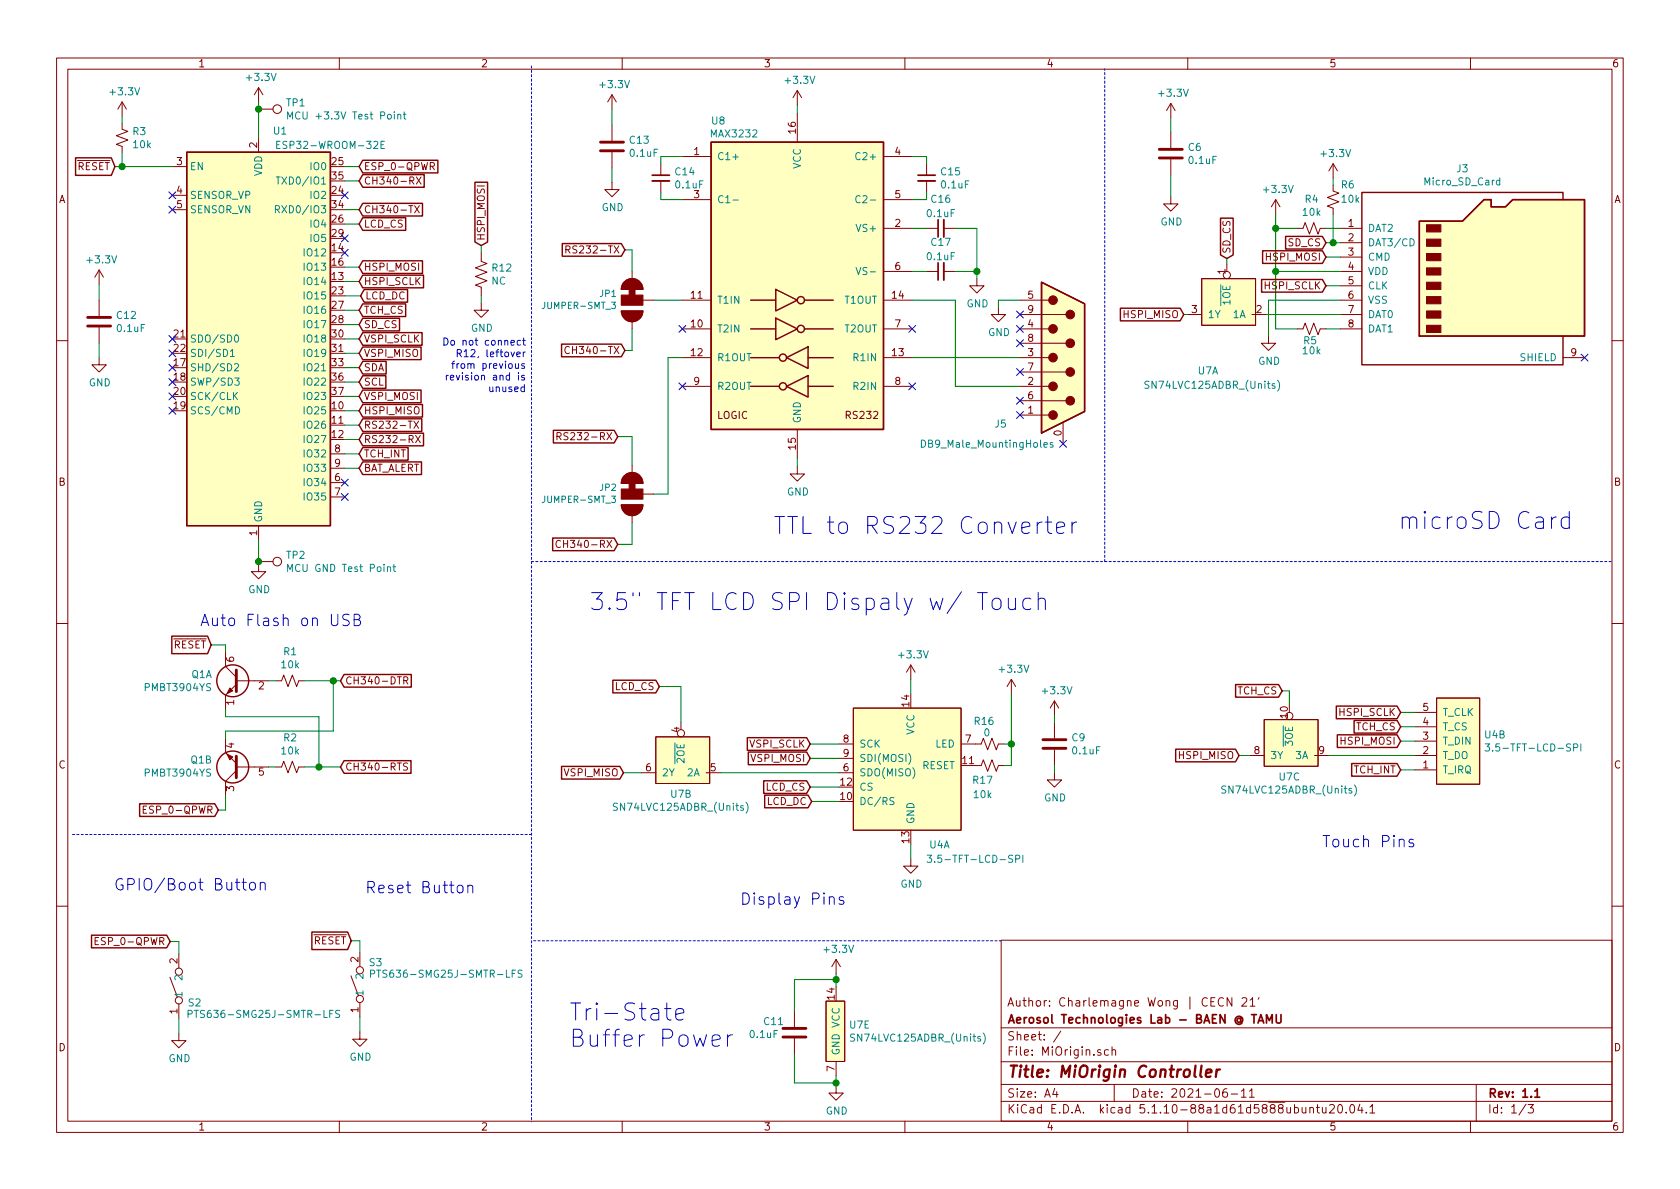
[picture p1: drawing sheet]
EESchema Schematic File Version 4
EELAYER 30 0
EELAYER END
$Descr A4 11693 8268
encoding utf-8
Sheet 1 3
Title "MiOrigin Controller"
Date "2021-06-11"
Rev "1.1"
Comp "Aerosol Technologies Lab - BAEN @ TAMU"
Comment1 "Author: Charlemagne Wong | CECN 21'"
Comment2 ""
Comment3 ""
Comment4 ""
$EndDescr
Wire Wire Line
	1570 4930 1570 4980
Text GLabel 1520 5630 0    50   Input ~ 0
ESP_0-QPWR
Wire Wire Line
	1520 5630 1570 5630
Wire Wire Line
	1570 4530 1570 4480
Wire Wire Line
	1570 4480 1470 4480
Connection ~ 2320 4730
Wire Wire Line
	2370 4730 2320 4730
Connection ~ 2220 5330
Wire Wire Line
	2370 5330 2220 5330
Text GLabel 2370 5330 2    50   Input ~ 0
CH340-RTS
Text GLabel 2370 4730 2    50   Input ~ 0
CH340-DTR
Wire Wire Line
	1570 5080 2320 5080
Wire Wire Line
	2220 4980 2220 5330
Wire Wire Line
	1570 4980 2220 4980
Wire Wire Line
	1870 4730 1920 4730
$Comp
L Device:R_Small_US R1
U 1 1
P 2020 4730
F 0 "R1" V 1815 4730 50  0000 C CNN
F 1 "10k" V 1906 4730 50  0000 C CNN
F 2 "Resistor_SMD:R_0603_1608Metric" H 2020 4730 50  0001 C CNN
F 3 "~" H 2020 4730 50  0001 C CNN
F 4 "https://www.digikey.com/en/products/detail/yageo/RC0603JR-0710KL/726700" H 2020 4730 50  0001 C CNN "DigiKey"
	1    2020 4730
	0    1    1    0   
$EndComp
Wire Wire Line
	2120 4730 2320 4730
Text GLabel 2500 1150 2    50   Input ~ 0
ESP_0-QPWR
Wire Wire Line
	2500 1150 2400 1150
Wire Wire Line
	1570 5130 1570 5080
Wire Wire Line
	1570 5530 1570 5630
Wire Wire Line
	1920 5330 1870 5330
Wire Wire Line
	2120 5330 2220 5330
$Comp
L Device:R_Small_US R2
U 1 1
P 2020 5330
F 0 "R2" V 1815 5330 50  0000 C CNN
F 1 "10k" V 1906 5330 50  0000 C CNN
F 2 "Resistor_SMD:R_0603_1608Metric" H 2020 5330 50  0001 C CNN
F 3 "~" H 2020 5330 50  0001 C CNN
F 4 "https://www.digikey.com/en/products/detail/yageo/RC0603JR-0710KL/726700" H 2020 5330 50  0001 C CNN "DigiKey"
	1    2020 5330
	0    1    1    0   
$EndComp
Wire Wire Line
	2320 5080 2320 4730
$Comp
L power:+3.3V #PWR0102
U 1 1
P 1800 700
F 0 "#PWR0102" H 1800 550 50  0001 C CNN
F 1 "+3.3V" H 1815 873 50  0000 C CNN
F 2 "" H 1800 700 50  0001 C CNN
F 3 "" H 1800 700 50  0001 C CNN
	1    1800 700 
	1    0    0    -1  
$EndComp
$Comp
L power:+3.3V #PWR0103
U 1 1
P 850 800
F 0 "#PWR0103" H 850 650 50  0001 C CNN
F 1 "+3.3V" H 865 973 50  0000 C CNN
F 2 "" H 850 800 50  0001 C CNN
F 3 "" H 850 800 50  0001 C CNN
	1    850  800 
	1    0    0    -1  
$EndComp
$Comp
L Device:R_Small_US R3
U 1 1
P 850 950
F 0 "R3" H 918 996 50  0000 L CNN
F 1 "10k" H 918 905 50  0000 L CNN
F 2 "Resistor_SMD:R_0603_1608Metric" H 850 950 50  0001 C CNN
F 3 "~" H 850 950 50  0001 C CNN
F 4 "https://www.digikey.com/en/products/detail/yageo/RC0603JR-0710KL/726700" H 850 950 50  0001 C CNN "DigiKey"
	1    850  950 
	1    0    0    -1  
$EndComp
Wire Wire Line
	850  1050 850  1150
Wire Wire Line
	850  1150 1200 1150
Wire Wire Line
	850  800  850  850 
Text GLabel 800  1150 0    50   Input ~ 0
~RESET
Wire Wire Line
	800  1150 850  1150
Connection ~ 850  1150
Text GLabel 2500 1450 2    50   Input ~ 0
CH340-TX
Wire Wire Line
	2500 1450 2400 1450
NoConn ~ 1200 1350
NoConn ~ 1200 1450
Text GLabel 2500 2550 2    50   Input ~ 0
SDA
Wire Wire Line
	2400 2550 2500 2550
Wire Wire Line
	9330 2080 8830 2080
Wire Wire Line
	8880 1880 9330 1880
Wire Wire Line
	8880 1480 8880 1580
$Comp
L power:+3.3V #PWR0128
U 1 1
P 8880 1480
F 0 "#PWR0128" H 8880 1330 50  0001 C CNN
F 1 "+3.3V" H 8895 1653 50  0000 C CNN
F 2 "" H 8880 1480 50  0001 C CNN
F 3 "" H 8880 1480 50  0001 C CNN
	1    8880 1480
	1    0    0    -1  
$EndComp
$Comp
L power:GND #PWR0129
U 1 1
P 8830 2330
F 0 "#PWR0129" H 8830 2080 50  0001 C CNN
F 1 "GND" H 8835 2157 50  0000 C CNN
F 2 "" H 8830 2330 50  0001 C CNN
F 3 "" H 8830 2330 50  0001 C CNN
	1    8830 2330
	1    0    0    -1  
$EndComp
Wire Wire Line
	9230 1680 9280 1680
Text GLabel 9230 1680 0    50   Input ~ 0
SD_CS
Wire Wire Line
	9230 1980 9330 1980
Wire Wire Line
	9230 1780 9330 1780
Text Notes 9730 3685 0    118  ~ 0
microSD Card
Wire Notes Line
	3700 450  3700 7800
$Comp
L Device:C C6
U 1 1
P 8150 1060
F 0 "C6" H 8265 1106 50  0000 L CNN
F 1 "0.1uF" H 8265 1015 50  0000 L CNN
F 2 "Capacitor_SMD:C_0603_1608Metric" H 8188 910 50  0001 C CNN
F 3 "" H 8150 1060 50  0001 C CNN
F 4 "https://www.digikey.com/en/products/detail/kemet/C0603C104J4RACTU/411096" H 8150 1060 50  0001 C CNN "DigiKey"
	1    8150 1060
	1    0    0    -1  
$EndComp
$Comp
L power:+3.3V #PWR0130
U 1 1
P 8150 810
F 0 "#PWR0130" H 8150 660 50  0001 C CNN
F 1 "+3.3V" H 8165 983 50  0000 C CNN
F 2 "" H 8150 810 50  0001 C CNN
F 3 "" H 8150 810 50  0001 C CNN
	1    8150 810 
	1    0    0    -1  
$EndComp
Wire Wire Line
	8150 810  8150 910 
$Comp
L power:GND #PWR0131
U 1 1
P 8150 1360
F 0 "#PWR0131" H 8150 1110 50  0001 C CNN
F 1 "GND" H 8155 1187 50  0000 C CNN
F 2 "" H 8150 1360 50  0001 C CNN
F 3 "" H 8150 1360 50  0001 C CNN
	1    8150 1360
	1    0    0    -1  
$EndComp
Wire Wire Line
	8150 1360 8150 1210
Text GLabel 2500 2750 2    50   Input ~ 0
VSPI_MOSI
Text GLabel 2500 2450 2    50   Input ~ 0
VSPI_MISO
Wire Wire Line
	2500 2450 2400 2450
Wire Wire Line
	2500 2750 2400 2750
Text GLabel 2500 2250 2    50   Input ~ 0
SD_CS
Text GLabel 2500 1250 2    50   Input ~ 0
CH340-RX
Wire Wire Line
	2500 1250 2400 1250
NoConn ~ 2400 1350
Wire Wire Line
	2500 2350 2400 2350
Wire Wire Line
	2500 2650 2400 2650
$Comp
L Device:R_Small_US R5
U 1 1
P 9130 2280
F 0 "R5" V 9210 2270 50  0000 C CNN
F 1 "10k" V 9280 2280 50  0000 C CNN
F 2 "Resistor_SMD:R_0603_1608Metric" H 9130 2280 50  0001 C CNN
F 3 "~" H 9130 2280 50  0001 C CNN
F 4 "https://www.digikey.com/en/products/detail/yageo/RC0603JR-0710KL/726700" H 9130 2280 50  0001 C CNN "DigiKey"
	1    9130 2280
	0    1    1    0   
$EndComp
$Comp
L Device:R_Small_US R4
U 1 1
P 9130 1580
F 0 "R4" V 8925 1580 50  0000 C CNN
F 1 "10k" V 9016 1580 50  0000 C CNN
F 2 "Resistor_SMD:R_0603_1608Metric" H 9130 1580 50  0001 C CNN
F 3 "~" H 9130 1580 50  0001 C CNN
F 4 "https://www.digikey.com/en/products/detail/yageo/RC0603JR-0710KL/726700" H 9130 1580 50  0001 C CNN "DigiKey"
	1    9130 1580
	0    1    1    0   
$EndComp
Wire Wire Line
	9230 2280 9330 2280
Wire Wire Line
	9330 1580 9230 1580
Wire Wire Line
	9030 1580 8880 1580
Connection ~ 8880 1580
Wire Wire Line
	8880 1580 8880 1880
Wire Wire Line
	8830 2080 8830 2330
Wire Wire Line
	9030 2280 8880 2280
Wire Wire Line
	8880 2280 8880 1880
Connection ~ 8880 1880
$Comp
L Device:R_Small_US R6
U 1 1
P 9280 1380
F 0 "R6" H 9230 1280 50  0000 R CNN
F 1 "10k" H 9230 1380 50  0000 R CNN
F 2 "Resistor_SMD:R_0603_1608Metric" H 9280 1380 50  0001 C CNN
F 3 "~" H 9280 1380 50  0001 C CNN
F 4 "https://www.digikey.com/en/products/detail/yageo/RC0603JR-0710KL/726700" H 9280 1380 50  0001 C CNN "DigiKey"
	1    9280 1380
	-1   0    0    1   
$EndComp
Wire Wire Line
	9280 1480 9280 1680
Connection ~ 9280 1680
Wire Wire Line
	9280 1680 9330 1680
$Comp
L power:+3.3V #PWR0104
U 1 1
P 9280 1230
F 0 "#PWR0104" H 9280 1080 50  0001 C CNN
F 1 "+3.3V" H 9295 1403 50  0000 C CNN
F 2 "" H 9280 1230 50  0001 C CNN
F 3 "" H 9280 1230 50  0001 C CNN
	1    9280 1230
	1    0    0    -1  
$EndComp
Wire Wire Line
	9280 1230 9280 1280
$Comp
L Connector:Micro_SD_Card J3
U 1 1
P 10230 1880
F 0 "J3" H 10180 2597 50  0000 C CNN
F 1 "Micro_SD_Card" H 10180 2506 50  0000 C CNN
F 2 "DM3CS-SF:HRS_DM3CS-SF" H 11380 2180 50  0001 C CNN
F 3 "http://katalog.we-online.de/em/datasheet/693072010801.pdf" H 10230 1880 50  0001 C CNN
F 4 "https://www.digikey.com/en/products/detail/hirose-electric-co-ltd/DM3CS-SF/2602739?s=N4IgjCBcoLQBxVAYygMwIYBsDOBTANCAPZQDaIATAGwgC6AvvYRWSACICyAzAMIDKMPgDE69IA" H 10230 1880 50  0001 C CNN "DigiKey"
	1    10230 1880
	1    0    0    -1  
$EndComp
NoConn ~ 1200 2850
NoConn ~ 1200 2750
NoConn ~ 1200 2650
NoConn ~ 1200 2550
NoConn ~ 1200 2450
NoConn ~ 1200 2350
$Comp
L RF_Module:ESP32-WROOM-32U U1
U 1 1
P 1800 2350
F 0 "U1" H 1950 3800 50  0000 C CNN
F 1 "ESP32-WROOM-32E" H 2300 3700 50  0000 C CNN
F 2 "RF_Module:ESP32-WROOM-32" H 1800 850 50  0001 C CNN
F 3 "https://www.espressif.com/sites/default/files/documentation/esp32-wroom-32d_esp32-wroom-32u_datasheet_en.pdf" H 1500 2400 50  0001 C CNN
F 4 "https://www.digikey.com/en/products/detail/espressif-systems/ESP32-WROOM-32E-16MB/11613144" H 1800 2350 50  0001 C CNN "DigiKey"
F 5 "ESP32-WROOM-32E (4MB HIGH TEMP)" H 1800 2350 50  0001 C CNN "MPN"
F 6 "https://www.digikey.com/en/products/detail/espressif-systems/ESP32-WROOM-32E-4MB-HIGH-TEMP/12696413" H 1800 2350 50  0001 C CNN "DigiKey(Alt)"
	1    1800 2350
	1    0    0    -1  
$EndComp
Text GLabel 1470 4480 0    50   Input ~ 0
~RESET
$Sheet
S 12850 4250 1200 700 
U 60D5DC34
F0 "USB" 50
F1 "USB.sch" 50
$EndSheet
$Sheet
S 12850 5250 1150 600 
U 60D841D7
F0 "Power Regulators" 50
F1 "Power Regulators.sch" 50
$EndSheet
Text GLabel 2500 2650 2    50   Input ~ 0
SCL
Text GLabel 2500 1850 2    50   Input ~ 0
HSPI_MOSI
Text GLabel 2500 2850 2    50   Input ~ 0
HSPI_MISO
Text GLabel 3350 1700 1    50   Input ~ 0
HSPI_MOSI
$Comp
L power:GND #PWR0135
U 1 1
P 3350 2100
F 0 "#PWR0135" H 3350 1850 50  0001 C CNN
F 1 "GND" H 3355 1927 50  0000 C CNN
F 2 "" H 3350 2100 50  0001 C CNN
F 3 "" H 3350 2100 50  0001 C CNN
	1    3350 2100
	1    0    0    -1  
$EndComp
$Comp
L Device:R_US R12
U 1 1
P 3350 1900
F 0 "R12" H 3418 1946 50  0000 L CNN
F 1 "NC" H 3418 1855 50  0000 L CNN
F 2 "Resistor_SMD:R_0603_1608Metric" V 3390 1890 50  0001 C CNN
F 3 "~" H 3350 1900 50  0001 C CNN
F 4 "This was 10k, I don't think this is needed anymore" H 3350 1900 50  0001 C CNN "Notes"
F 5 "~" H 3350 1900 50  0001 C CNN "DigiKey"
	1    3350 1900
	1    0    0    -1  
$EndComp
Wire Wire Line
	3350 1750 3350 1700
Wire Wire Line
	3350 2050 3350 2100
Text Notes 3650 2650 2    50   ~ 0
Pull down \nto allow ESP32\nto boot\nsuccessfully
Wire Wire Line
	2500 1850 2400 1850
Text GLabel 2500 1950 2    50   Input ~ 0
HSPI_SCLK
Wire Wire Line
	2500 1950 2400 1950
Text GLabel 2500 1550 2    50   Input ~ 0
LCD_CS
Wire Wire Line
	2500 2250 2400 2250
Wire Wire Line
	2500 1550 2400 1550
NoConn ~ 2400 1650
Wire Wire Line
	2500 2850 2400 2850
NoConn ~ 2400 1750
Wire Notes Line
	3700 5800 500  5800
Text GLabel 8540 1790 1    50   Input ~ 0
SD_CS
Text GLabel 8240 2180 0    50   Input ~ 0
HSPI_MISO
Wire Wire Line
	8240 2180 8265 2180
Wire Wire Line
	8815 2180 9330 2180
Wire Wire Line
	8540 1790 8540 1830
$Comp
L MiOrigin:PTS636-SMG25J-SMTR-LFS S2
U 1 1
P 1245 6855
F 0 "S2" V 1125 6795 50  0000 R CNN
F 1 "PTS636-SMG25J-SMTR-LFS" V 1045 6805 50  0000 R CNN
F 2 "PTS636SK50SMTRLFS:PTS636SK50SMTRLFS" H 1245 6855 50  0001 C CNN
F 3 "https://www.ckswitches.com/media/2779/pts636.pdf" H 1245 6855 50  0001 C CNN
F 4 "https://www.digikey.com/en/products/detail/c-k/PTS636-SMG25J-SMTR-LFS/10071740" H 1245 6855 50  0001 C CNN "DigiKey"
	1    1245 6855
	0    -1   -1   0   
$EndComp
$Comp
L MiOrigin:PTS636-SMG25J-SMTR-LFS S3
U 1 1
P 2505 6845
F 0 "S3" V 2655 6785 50  0000 R CNN
F 1 "PTS636-SMG25J-SMTR-LFS" V 2575 6785 50  0000 R CNN
F 2 "PTS636SK50SMTRLFS:PTS636SK50SMTRLFS" H 2505 6845 50  0001 C CNN
F 3 "https://www.ckswitches.com/media/2779/pts636.pdf" H 2505 6845 50  0001 C CNN
F 4 "https://www.digikey.com/en/products/detail/c-k/PTS636-SMG25J-SMTR-LFS/10071740" H 2505 6845 50  0001 C CNN "DigiKey"
	1    2505 6845
	0    -1   -1   0   
$EndComp
$Comp
L power:GND #PWR0146
U 1 1
P 1245 7185
F 0 "#PWR0146" H 1245 6935 50  0001 C CNN
F 1 "GND" H 1250 7012 50  0000 C CNN
F 2 "" H 1245 7185 50  0001 C CNN
F 3 "" H 1245 7185 50  0001 C CNN
	1    1245 7185
	1    0    0    -1  
$EndComp
Wire Wire Line
	1245 7080 1245 7185
$Comp
L power:GND #PWR0147
U 1 1
P 2505 7175
F 0 "#PWR0147" H 2505 6925 50  0001 C CNN
F 1 "GND" H 2510 7002 50  0000 C CNN
F 2 "" H 2505 7175 50  0001 C CNN
F 3 "" H 2505 7175 50  0001 C CNN
	1    2505 7175
	1    0    0    -1  
$EndComp
Wire Wire Line
	2505 7175 2505 7070
Text GLabel 2445 6540 0    50   Input ~ 0
~RESET
Wire Wire Line
	2445 6540 2505 6540
Wire Wire Line
	2505 6540 2505 6620
Text GLabel 1185 6545 0    50   Input ~ 0
ESP_0-QPWR
Wire Wire Line
	1185 6545 1245 6545
Wire Wire Line
	1245 6545 1245 6630
Text Notes 790  6200 0    79   ~ 0
GPIO/Boot Button
Text Notes 2540 6220 0    79   ~ 0
Reset Button
$Comp
L Device:C C11
U 1 1
P 5530 7180
F 0 "C11" H 5310 7260 50  0000 L CNN
F 1 "0.1uF" H 5210 7170 50  0000 L CNN
F 2 "Capacitor_SMD:C_0603_1608Metric" H 5568 7030 50  0001 C CNN
F 3 "" H 5530 7180 50  0001 C CNN
F 4 "https://www.digikey.com/en/products/detail/kemet/C0603C104J4RACTU/411096" H 5530 7180 50  0001 C CNN "DigiKey"
	1    5530 7180
	1    0    0    -1  
$EndComp
Wire Wire Line
	5530 7330 5530 7530
Wire Wire Line
	5530 7530 5820 7530
Wire Wire Line
	5820 7530 5820 7480
Wire Wire Line
	5530 6810 5820 6810
Wire Wire Line
	5820 6810 5820 6860
Wire Wire Line
	5530 6810 5530 7030
$Comp
L power:+3.3V #PWR0148
U 1 1
P 5820 6770
F 0 "#PWR0148" H 5820 6620 50  0001 C CNN
F 1 "+3.3V" H 5835 6943 50  0000 C CNN
F 2 "" H 5820 6770 50  0001 C CNN
F 3 "" H 5820 6770 50  0001 C CNN
	1    5820 6770
	1    0    0    -1  
$EndComp
Wire Wire Line
	5820 6770 5820 6810
Connection ~ 5820 6810
$Comp
L power:GND #PWR0149
U 1 1
P 5820 7550
F 0 "#PWR0149" H 5820 7300 50  0001 C CNN
F 1 "GND" H 5825 7377 50  0000 C CNN
F 2 "" H 5820 7550 50  0001 C CNN
F 3 "" H 5820 7550 50  0001 C CNN
	1    5820 7550
	1    0    0    -1  
$EndComp
Wire Wire Line
	5820 7550 5820 7530
Connection ~ 5820 7530
$Comp
L 2021-06-22_18-51-54:SN74LVC125ADBR_(Units) U7
U 1 1
P 8540 2180
F 0 "U7" H 8670 1790 50  0000 C CNN
F 1 "SN74LVC125ADBR_(Units)" H 8640 1690 50  0000 C CNN
F 2 "Package_SO:TSSOP-14_4.4x5mm_P0.65mm" H 8540 2180 50  0001 C CNN
F 3 "https://www.ti.com/lit/ds/scas290q/scas290q.pdf" H 8540 2180 50  0001 C CNN
F 4 "https://www.digikey.com/en/products/detail/texas-instruments/SN74LVC125ADBR/377410" H 8540 2180 50  0001 C CNN "DigiKey"
	1    8540 2180
	-1   0    0    -1  
$EndComp
$Comp
L 2021-06-22_18-51-54:SN74LVC125ADBR_(Units) U7
U 5 1
P 5820 7170
F 0 "U7" H 5908 7216 50  0000 L CNN
F 1 "SN74LVC125ADBR_(Units)" H 5908 7125 50  0000 L CNN
F 2 "Package_SO:TSSOP-14_4.4x5mm_P0.65mm" H 5820 7170 50  0001 C CNN
F 3 "https://www.ti.com/lit/ds/scas290q/scas290q.pdf" H 5820 7170 50  0001 C CNN
F 4 "https://www.digikey.com/en/products/detail/texas-instruments/SN74LVC125ADBR/377410" H 5820 7170 50  0001 C CNN "DigiKey"
	5    5820 7170
	1    0    0    -1  
$EndComp
$Comp
L Connector:DB9_Male_MountingHoles J?
U 1 1
P 7400 2480
AR Path="/60D5DC34/60D49BDD" Ref="J?"  Part="1" 
AR Path="/60D49BDD" Ref="J5"  Part="1" 
F 0 "J5" H 6920 2020 50  0000 L CNN
F 1 "DB9_Male_MountingHoles" H 6400 1880 50  0000 L CNN
F 2 "MiOrigin:DB9_MALE" H 7400 2480 50  0001 C CNN
F 3 "https://www.amphenol-icc.com/media/wysiwyg/files/drawing/10130914.pdf" H 7400 2480 50  0001 C CNN
F 4 "LD09P33E4GX00LF" H 7400 2480 50  0001 C CNN "MPN"
F 5 "https://www.digikey.com/en/products/detail/amphenol-icc-fci/LD09P33E4GX00LF/4997289" H 7400 2480 50  0001 C CNN "DigiKey"
	1    7400 2480
	1    0    0    -1  
$EndComp
$Comp
L Interface_UART:MAX3232 U?
U 1 1
P 5550 1980
AR Path="/60D5DC34/60D49BE3" Ref="U?"  Part="1" 
AR Path="/60D49BE3" Ref="U8"  Part="1" 
F 0 "U8" H 5000 3130 50  0000 C CNN
F 1 "MAX3232" H 5110 3040 50  0000 C CNN
F 2 "MAX3232:SOIC127P1030X265-16N" H 5600 930 50  0001 L CNN
F 3 "https://www.ti.com/lit/ds/symlink/max3232e.pdf?HQS=dis-dk-null-digikeymode-dsf-pf-null-wwe&ts=1624419706022&ref_url=https%253A%252F%252Fwww.ti.com%252Fgeneral%252Fdocs%252Fsuppproductinfo.tsp%253FdistId%253D10%2526gotoUrl%253Dhttps%253A%252F%252Fwww.ti.com%252Flit%252Fgpn%252Fmax3232e" H 5550 2080 50  0001 C CNN
F 4 "https://www.digikey.com/en/products/detail/texas-instruments/MAX3232EIDWR/1120595?utm_source=snapeda&utm_medium=aggregator&utm_campaign=buynow" H 5550 1980 50  0001 C CNN "DigiKey"
F 5 "MAX3232EIDWR" H 5550 1980 50  0001 C CNN "MPN"
	1    5550 1980
	1    0    0    -1  
$EndComp
$Comp
L Device:C C12
U 1 1
P 690 2230
F 0 "C12" H 805 2276 50  0000 L CNN
F 1 "0.1uF" H 805 2185 50  0000 L CNN
F 2 "Capacitor_SMD:C_0603_1608Metric" H 728 2080 50  0001 C CNN
F 3 "" H 690 2230 50  0001 C CNN
F 4 "https://www.digikey.com/en/products/detail/kemet/C0603C104J4RACTU/411096" H 690 2230 50  0001 C CNN "DigiKey"
	1    690  2230
	1    0    0    -1  
$EndComp
$Comp
L power:GND #PWR0101
U 1 1
P 1800 3920
F 0 "#PWR0101" H 1800 3670 50  0001 C CNN
F 1 "GND" H 1805 3747 50  0000 C CNN
F 2 "" H 1800 3920 50  0001 C CNN
F 3 "" H 1800 3920 50  0001 C CNN
	1    1800 3920
	1    0    0    -1  
$EndComp
Wire Wire Line
	1800 3750 1800 3900
$Comp
L power:GND #PWR0150
U 1 1
P 690 2480
F 0 "#PWR0150" H 690 2230 50  0001 C CNN
F 1 "GND" H 695 2307 50  0000 C CNN
F 2 "" H 690 2480 50  0001 C CNN
F 3 "" H 690 2480 50  0001 C CNN
	1    690  2480
	1    0    0    -1  
$EndComp
Wire Wire Line
	690  2480 690  2380
$Comp
L power:+3.3V #PWR0151
U 1 1
P 5550 720
F 0 "#PWR0151" H 5550 570 50  0001 C CNN
F 1 "+3.3V" H 5565 893 50  0000 C CNN
F 2 "" H 5550 720 50  0001 C CNN
F 3 "" H 5550 720 50  0001 C CNN
	1    5550 720 
	1    0    0    -1  
$EndComp
Wire Wire Line
	5550 720  5550 780 
$Comp
L power:+3.3V #PWR0152
U 1 1
P 690 1970
F 0 "#PWR0152" H 690 1820 50  0001 C CNN
F 1 "+3.3V" H 705 2143 50  0000 C CNN
F 2 "" H 690 1970 50  0001 C CNN
F 3 "" H 690 1970 50  0001 C CNN
	1    690  1970
	1    0    0    -1  
$EndComp
Wire Wire Line
	690  2080 690  1970
$Comp
L power:GND #PWR0153
U 1 1
P 5550 3240
F 0 "#PWR0153" H 5550 2990 50  0001 C CNN
F 1 "GND" H 5555 3067 50  0000 C CNN
F 2 "" H 5550 3240 50  0001 C CNN
F 3 "" H 5550 3240 50  0001 C CNN
	1    5550 3240
	1    0    0    -1  
$EndComp
Wire Wire Line
	5550 3240 5550 3180
$Comp
L Device:C C13
U 1 1
P 4260 1010
F 0 "C13" H 4375 1056 50  0000 L CNN
F 1 "0.1uF" H 4375 965 50  0000 L CNN
F 2 "Capacitor_SMD:C_0603_1608Metric" H 4298 860 50  0001 C CNN
F 3 "" H 4260 1010 50  0001 C CNN
F 4 "https://www.digikey.com/en/products/detail/kemet/C0603C104J4RACTU/411096" H 4260 1010 50  0001 C CNN "DigiKey"
	1    4260 1010
	1    0    0    -1  
$EndComp
$Comp
L power:GND #PWR0154
U 1 1
P 4260 1260
F 0 "#PWR0154" H 4260 1010 50  0001 C CNN
F 1 "GND" H 4265 1087 50  0000 C CNN
F 2 "" H 4260 1260 50  0001 C CNN
F 3 "" H 4260 1260 50  0001 C CNN
	1    4260 1260
	1    0    0    -1  
$EndComp
Wire Wire Line
	4260 1260 4260 1160
$Comp
L power:+3.3V #PWR0155
U 1 1
P 4260 750
F 0 "#PWR0155" H 4260 600 50  0001 C CNN
F 1 "+3.3V" H 4275 923 50  0000 C CNN
F 2 "" H 4260 750 50  0001 C CNN
F 3 "" H 4260 750 50  0001 C CNN
	1    4260 750 
	1    0    0    -1  
$EndComp
Wire Wire Line
	4260 860  4260 750 
$Comp
L Device:C_Small C14
U 1 1
P 4600 1230
F 0 "C14" H 4692 1276 50  0000 L CNN
F 1 "0.1uF" H 4692 1185 50  0000 L CNN
F 2 "Capacitor_SMD:C_0603_1608Metric" H 4600 1230 50  0001 C CNN
F 3 "" H 4600 1230 50  0001 C CNN
F 4 "https://www.digikey.com/en/products/detail/kemet/C0603C104J4RACTU/411096" H 4600 1230 50  0001 C CNN "DigiKey"
	1    4600 1230
	1    0    0    -1  
$EndComp
Wire Wire Line
	4750 1080 4600 1080
Wire Wire Line
	4600 1080 4600 1130
Wire Wire Line
	4600 1330 4600 1380
Wire Wire Line
	4600 1380 4750 1380
$Comp
L Device:C_Small C15
U 1 1
P 6450 1230
F 0 "C15" H 6542 1276 50  0000 L CNN
F 1 "0.1uF" H 6542 1185 50  0000 L CNN
F 2 "Capacitor_SMD:C_0603_1608Metric" H 6450 1230 50  0001 C CNN
F 3 "" H 6450 1230 50  0001 C CNN
F 4 "https://www.digikey.com/en/products/detail/kemet/C0603C104J4RACTU/411096" H 6450 1230 50  0001 C CNN "DigiKey"
	1    6450 1230
	1    0    0    -1  
$EndComp
Wire Wire Line
	6450 1130 6450 1080
Wire Wire Line
	6450 1080 6350 1080
Wire Wire Line
	6350 1380 6450 1380
Wire Wire Line
	6450 1380 6450 1330
$Comp
L Device:C_Small C16
U 1 1
P 6550 1580
F 0 "C16" V 6750 1580 50  0000 C CNN
F 1 "0.1uF" V 6650 1580 50  0000 C CNN
F 2 "Capacitor_SMD:C_0603_1608Metric" H 6550 1580 50  0001 C CNN
F 3 "" H 6550 1580 50  0001 C CNN
F 4 "https://www.digikey.com/en/products/detail/kemet/C0603C104J4RACTU/411096" H 6550 1580 50  0001 C CNN "DigiKey"
	1    6550 1580
	0    -1   -1   0   
$EndComp
Wire Wire Line
	6450 1580 6350 1580
Wire Wire Line
	6450 1880 6350 1880
Wire Wire Line
	6800 1880 6650 1880
Wire Wire Line
	6650 1580 6800 1580
Wire Wire Line
	6800 1580 6800 1880
Connection ~ 6800 1880
$Comp
L Device:C_Small C17
U 1 1
P 6550 1880
F 0 "C17" V 6750 1880 50  0000 C CNN
F 1 "0.1uF" V 6650 1880 50  0000 C CNN
F 2 "Capacitor_SMD:C_0603_1608Metric" H 6550 1880 50  0001 C CNN
F 3 "" H 6550 1880 50  0001 C CNN
F 4 "https://www.digikey.com/en/products/detail/kemet/C0603C104J4RACTU/411096" H 6550 1880 50  0001 C CNN "DigiKey"
	1    6550 1880
	0    -1   -1   0   
$EndComp
NoConn ~ 7400 3080
Wire Wire Line
	6350 2080 6650 2080
Wire Wire Line
	6350 2480 7100 2480
Wire Wire Line
	6650 2080 6650 2680
Wire Wire Line
	6650 2680 7100 2680
Wire Wire Line
	4750 2080 4550 2080
Wire Wire Line
	4650 3430 4550 3430
Text GLabel 2500 2950 2    50   Input ~ 0
RS232-TX
Text GLabel 2500 3050 2    50   Input ~ 0
RS232-RX
Wire Wire Line
	2500 3050 2400 3050
Wire Wire Line
	2400 2950 2500 2950
Text GLabel 4350 1730 0    50   Input ~ 0
RS232-TX
Wire Wire Line
	4300 3030 4400 3030
Wire Wire Line
	4400 3030 4400 3230
Wire Wire Line
	4750 2480 4650 2480
Wire Wire Line
	4650 2480 4650 3430
Text GLabel 4300 3030 0    50   Input ~ 0
RS232-RX
Wire Wire Line
	4350 1730 4400 1730
Wire Wire Line
	4400 1730 4400 1880
Text GLabel 4350 2430 0    50   Input ~ 0
CH340-TX
Wire Wire Line
	4300 3780 4400 3780
Wire Wire Line
	4400 3780 4400 3630
Text GLabel 4300 3780 0    50   Input ~ 0
CH340-RX
Wire Wire Line
	4350 2430 4400 2430
Wire Wire Line
	4400 2430 4400 2280
NoConn ~ 4750 2280
NoConn ~ 4750 2680
NoConn ~ 6350 2680
NoConn ~ 6350 2280
NoConn ~ -18350 4100
$Comp
L 2021-06-22_18-51-54:SN74LVC125ADBR_(Units) U7
U 2 1
P 4740 5370
F 0 "U7" H 4740 5223 50  0000 C CNN
F 1 "SN74LVC125ADBR_(Units)" H 4740 5132 50  0000 C CNN
F 2 "Package_SO:TSSOP-14_4.4x5mm_P0.65mm" H 4740 5370 50  0001 C CNN
F 3 "https://www.ti.com/lit/ds/scas290q/scas290q.pdf" H 4740 5370 50  0001 C CNN
F 4 "https://www.digikey.com/en/products/detail/texas-instruments/SN74LVC125ADBR/377410" H 4740 5370 50  0001 C CNN "DigiKey"
	2    4740 5370
	-1   0    0    -1  
$EndComp
Wire Wire Line
	4740 5020 4740 4770
Text GLabel 4590 4770 0    50   Input ~ 0
LCD_CS
Wire Wire Line
	4590 4770 4740 4770
Text GLabel 4340 5370 0    50   Input ~ 0
VSPI_MISO
Wire Wire Line
	4465 5370 4340 5370
Text GLabel 5640 5270 0    50   Input ~ 0
VSPI_MOSI
Text GLabel 5640 5170 0    50   Input ~ 0
VSPI_SCLK
Text GLabel 2500 2350 2    50   Input ~ 0
VSPI_SCLK
Text GLabel 9230 1980 0    50   Input ~ 0
HSPI_SCLK
$Comp
L power:GND #PWR0142
U 1 1
P 6950 2130
F 0 "#PWR0142" H 6950 1880 50  0001 C CNN
F 1 "GND" H 6955 1957 50  0000 C CNN
F 2 "" H 6950 2130 50  0001 C CNN
F 3 "" H 6950 2130 50  0001 C CNN
	1    6950 2130
	1    0    0    -1  
$EndComp
Wire Wire Line
	6950 2130 6950 2080
Wire Wire Line
	6950 2080 7100 2080
Wire Wire Line
	6800 1930 6800 1880
$Comp
L power:GND #PWR0156
U 1 1
P 6800 1930
F 0 "#PWR0156" H 6800 1680 50  0001 C CNN
F 1 "GND" H 6805 1757 50  0000 C CNN
F 2 "" H 6800 1930 50  0001 C CNN
F 3 "" H 6800 1930 50  0001 C CNN
	1    6800 1930
	1    0    0    -1  
$EndComp
$Comp
L MiOrigin:3.5-TFT-LCD-SPI U4
U 1 1
P 6340 5370
F 0 "U4" H 6540 4870 50  0000 C CNN
F 1 "3.5-TFT-LCD-SPI" H 6790 4770 50  0000 C CNN
F 2 "MiOrigin:3.5-TFT-LCD-SPI" H 5840 5420 50  0001 C CNN
F 3 "~" H 5840 5420 50  0001 C CNN
	1    6340 5370
	1    0    0    -1  
$EndComp
$Comp
L power:GND #PWR0158
U 1 1
P 6340 5970
F 0 "#PWR0158" H 6340 5720 50  0001 C CNN
F 1 "GND" H 6345 5797 50  0000 C CNN
F 2 "" H 6340 5970 50  0001 C CNN
F 3 "" H 6340 5970 50  0001 C CNN
	1    6340 5970
	1    0    0    -1  
$EndComp
Wire Wire Line
	6340 5970 6340 5870
$Comp
L power:+3.3V #PWR0139
U 1 1
P 6340 4720
F 0 "#PWR0139" H 6340 4570 50  0001 C CNN
F 1 "+3.3V" H 6355 4893 50  0000 C CNN
F 2 "" H 6340 4720 50  0001 C CNN
F 3 "" H 6340 4720 50  0001 C CNN
	1    6340 4720
	1    0    0    -1  
$EndComp
Wire Wire Line
	6340 4720 6340 4820
Wire Wire Line
	5640 5170 5840 5170
Wire Wire Line
	5640 5270 5840 5270
Wire Wire Line
	5015 5370 5840 5370
Text GLabel 5640 5470 0    50   Input ~ 0
LCD_CS
Wire Wire Line
	5640 5470 5840 5470
$Comp
L power:+3.3V #PWR0141
U 1 1
P 7040 4820
F 0 "#PWR0141" H 7040 4670 50  0001 C CNN
F 1 "+3.3V" H 7055 4993 50  0000 C CNN
F 2 "" H 7040 4820 50  0001 C CNN
F 3 "" H 7040 4820 50  0001 C CNN
	1    7040 4820
	1    0    0    -1  
$EndComp
Wire Wire Line
	7040 5170 7040 4820
$Comp
L Device:R_Small_US R17
U 1 1
P 6890 5320
F 0 "R17" V 6990 5270 50  0000 C CNN
F 1 "10k" V 7090 5270 50  0000 C CNN
F 2 "Resistor_SMD:R_0603_1608Metric" H 6890 5320 50  0001 C CNN
F 3 "~" H 6890 5320 50  0001 C CNN
F 4 "https://www.digikey.com/en/products/detail/yageo/RC0603JR-0710KL/726700" H 6890 5320 50  0001 C CNN "DigiKey"
	1    6890 5320
	0    1    1    0   
$EndComp
Wire Wire Line
	6990 5320 7040 5320
Wire Wire Line
	7040 5320 7040 5170
Connection ~ 7040 5170
$Comp
L Device:C C9
U 1 1
P 7340 5170
F 0 "C9" H 7455 5216 50  0000 L CNN
F 1 "0.1uF" H 7455 5125 50  0000 L CNN
F 2 "Capacitor_SMD:C_0603_1608Metric" H 7378 5020 50  0001 C CNN
F 3 "" H 7340 5170 50  0001 C CNN
F 4 "https://www.digikey.com/en/products/detail/kemet/C0603C104J4RACTU/411096" H 7340 5170 50  0001 C CNN "DigiKey"
	1    7340 5170
	1    0    0    -1  
$EndComp
$Comp
L power:+3.3V #PWR0157
U 1 1
P 7340 4970
F 0 "#PWR0157" H 7340 4820 50  0001 C CNN
F 1 "+3.3V" H 7355 5143 50  0000 C CNN
F 2 "" H 7340 4970 50  0001 C CNN
F 3 "" H 7340 4970 50  0001 C CNN
	1    7340 4970
	1    0    0    -1  
$EndComp
$Comp
L power:GND #PWR0159
U 1 1
P 7340 5370
F 0 "#PWR0159" H 7340 5120 50  0001 C CNN
F 1 "GND" H 7345 5197 50  0000 C CNN
F 2 "" H 7340 5370 50  0001 C CNN
F 3 "" H 7340 5370 50  0001 C CNN
	1    7340 5370
	1    0    0    -1  
$EndComp
Wire Wire Line
	7340 5370 7340 5320
Wire Wire Line
	7340 5020 7340 4970
Wire Notes Line
	6970 6540 3700 6540
Text Notes 3960 7290 0    118  ~ 0
Tri-State \nBuffer Power
Text Notes 1390 4360 0    79   ~ 0
Auto Flash on USB
Wire Notes Line
	3700 3900 11220 3900
Wire Notes Line
	7690 3900 7690 470 
Text Notes 5380 3720 0    118  ~ 0
TTL to RS232 Converter
$Comp
L Device:R_Small_US R16
U 1 1
P 6890 5170
F 0 "R16" V 6730 5130 50  0000 C CNN
F 1 "0" V 6810 5150 50  0000 C CNN
F 2 "Resistor_SMD:R_0603_1608Metric" H 6890 5170 50  0001 C CNN
F 3 "~" H 6890 5170 50  0001 C CNN
F 4 "https://www.digikey.com/en/products/detail/yageo/RC0603JR-070RL/726675" H 6890 5170 50  0001 C CNN "DigiKey"
	1    6890 5170
	0    1    1    0   
$EndComp
Wire Wire Line
	6990 5170 7040 5170
Text GLabel 5650 5570 0    50   Input ~ 0
LCD_DC
Wire Wire Line
	5650 5570 5840 5570
Text GLabel 2510 2050 2    50   Input ~ 0
LCD_DC
Wire Wire Line
	2510 2050 2400 2050
$Comp
L 2021-06-22_18-51-54:SN74LVC125ADBR_(Units) U7
U 3 1
P 8975 5250
F 0 "U7" H 8975 5103 50  0000 C CNN
F 1 "SN74LVC125ADBR_(Units)" H 8975 5012 50  0000 C CNN
F 2 "Package_SO:TSSOP-14_4.4x5mm_P0.65mm" H 8975 5250 50  0001 C CNN
F 3 "https://www.ti.com/lit/ds/scas290q/scas290q.pdf" H 8975 5250 50  0001 C CNN
F 4 "https://www.digikey.com/en/products/detail/texas-instruments/SN74LVC125ADBR/377410" H 8975 5250 50  0001 C CNN "DigiKey"
	3    8975 5250
	-1   0    0    -1  
$EndComp
$Comp
L MiOrigin:3.5-TFT-LCD-SPI U4
U 2 1
P 10100 5150
F 0 "U4" H 10328 5196 50  0000 L CNN
F 1 "3.5-TFT-LCD-SPI" H 10328 5105 50  0000 L CNN
F 2 "MiOrigin:3.5-TFT-LCD-SPI" H 9600 5200 50  0001 C CNN
F 3 "~" H 9600 5200 50  0001 C CNN
	2    10100 5150
	1    0    0    -1  
$EndComp
Wire Wire Line
	9750 4950 9850 4950
Text GLabel 2500 2150 2    50   Input ~ 0
TCH_CS
Text GLabel 9750 5050 0    50   Input ~ 0
TCH_CS
Wire Wire Line
	9750 5050 9850 5050
Text GLabel 8925 4800 0    50   Input ~ 0
TCH_CS
Wire Wire Line
	8925 4800 8975 4800
Wire Wire Line
	8975 4800 8975 4900
Wire Wire Line
	9250 5250 9850 5250
Text GLabel 9750 4950 0    50   Input ~ 0
HSPI_SCLK
Text GLabel 8625 5250 0    50   Input ~ 0
HSPI_MISO
Text GLabel 9750 5150 0    50   Input ~ 0
HSPI_MOSI
Wire Wire Line
	9750 5150 9850 5150
$Comp
L Transistor_BJT:PMBT3904YS Q1
U 1 1
P 1670 4730
F 0 "Q1" H 1861 4776 50  0000 L CNN
F 1 "PMBT3904YS" H 1861 4685 50  0000 L CNN
F 2 "Package_TO_SOT_SMD:SOT-363_SC-70-6" H 1870 4830 50  0001 C CNN
F 3 "https://assets.nexperia.com/documents/data-sheet/PMBT3904YS.pdf" H 1670 4730 50  0001 C CNN
F 4 "https://www.digikey.com/en/products/detail/nexperia-usa-inc/PMBT3904YS-115/2119855" H 1670 4730 50  0001 C CNN "DigiKey"
	1    1670 4730
	-1   0    0    -1  
$EndComp
$Comp
L Transistor_BJT:PMBT3904YS Q1
U 2 1
P 1670 5330
F 0 "Q1" H 1861 5284 50  0000 L CNN
F 1 "PMBT3904YS" H 1861 5375 50  0000 L CNN
F 2 "Package_TO_SOT_SMD:SOT-363_SC-70-6" H 1870 5430 50  0001 C CNN
F 3 "https://assets.nexperia.com/documents/data-sheet/PMBT3904YS.pdf" H 1670 5330 50  0001 C CNN
F 4 "https://www.digikey.com/en/products/detail/nexperia-usa-inc/PMBT3904YS-115/2119855" H 1670 5330 50  0001 C CNN "DigiKey"
	2    1670 5330
	-1   0    0    1   
$EndComp
Wire Wire Line
	2500 2150 2400 2150
NoConn ~ 2400 3350
NoConn ~ 2400 3450
Text Notes 4100 4250 0    118  ~ 0
3.5" TFT LCD SPI Dispaly w/ Touch
Text Notes 9200 5900 0    79   ~ 0
Touch Pins
Text Notes 5150 6300 0    79   ~ 0
Display Pins
NoConn ~ 11030 2480
Text GLabel 9750 5350 0    50   Input ~ 0
TCH_INT
Wire Wire Line
	9750 5350 9850 5350
Text GLabel 2500 3150 2    50   Input ~ 0
TCH_INT
Wire Wire Line
	2400 3150 2500 3150
Text GLabel 9230 1780 0    50   Input ~ 0
HSPI_MOSI
Text GLabel 2500 3250 2    50   Input ~ 0
BAT_ALERT
Wire Wire Line
	2500 3250 2400 3250
Wire Wire Line
	1800 700  1800 750 
$Comp
L Connector:TestPoint TP1
U 1 1
P 1800 750
F 0 "TP1" V 1754 938 50  0000 L CNN
F 1 "MCU +3.3V Test Point" V 1845 938 50  0000 L CNN
F 2 "TestPoint:TestPoint_Pad_D2.0mm" H 2000 750 50  0001 C CNN
F 3 "~" H 2000 750 50  0001 C CNN
	1    1800 750 
	0    1    1    0   
$EndComp
Connection ~ 1800 750 
Wire Wire Line
	1800 750  1800 950 
$Comp
L Connector:TestPoint TP2
U 1 1
P 1800 3900
F 0 "TP2" V 1754 4088 50  0000 L CNN
F 1 "MCU GND Test Point" V 1845 4088 50  0000 L CNN
F 2 "TestPoint:TestPoint_Pad_D2.0mm" H 2000 3900 50  0001 C CNN
F 3 "~" H 2000 3900 50  0001 C CNN
	1    1800 3900
	0    1    1    0   
$EndComp
Connection ~ 1800 3900
Wire Wire Line
	1800 3900 1800 3920
NoConn ~ 7100 2180
NoConn ~ 7100 2380
NoConn ~ 7100 2280
NoConn ~ 7100 2580
NoConn ~ 7100 2880
NoConn ~ 7100 2780
Wire Wire Line
	8625 5250 8700 5250
$Comp
L SparkFun-Jumpers:JUMPER-SMT_3_1-NC JP1
U 1 1
P 4400 2080
F 0 "JP1" H 4503 2038 45  0000 L CNN
F 1 "JUMPER-SMT_3" H 4503 2122 45  0000 L CNN
F 2 "Jumper:SolderJumper-3_P1.3mm_Bridged12_RoundedPad1.0x1.5mm" H 4400 2330 20  0001 C CNN
F 3 "" V 4400 2025 60  0001 C CNN
F 4 "XXX-00000" H 4503 2164 60  0001 L CNN "PROD_ID"
	1    4400 2080
	-1   0    0    1   
$EndComp
$Comp
L SparkFun-Jumpers:JUMPER-SMT_3_1-NC JP2
U 1 1
P 4400 3430
F 0 "JP2" H 4503 3388 45  0000 L CNN
F 1 "JUMPER-SMT_3" H 4503 3472 45  0000 L CNN
F 2 "Jumper:SolderJumper-3_P1.3mm_Bridged12_RoundedPad1.0x1.5mm" H 4400 3680 20  0001 C CNN
F 3 "" V 4400 3375 60  0001 C CNN
F 4 "XXX-00000" H 4504 3514 60  0001 L CNN "PROD_ID"
	1    4400 3430
	-1   0    0    1   
$EndComp
$EndSCHEMATC
